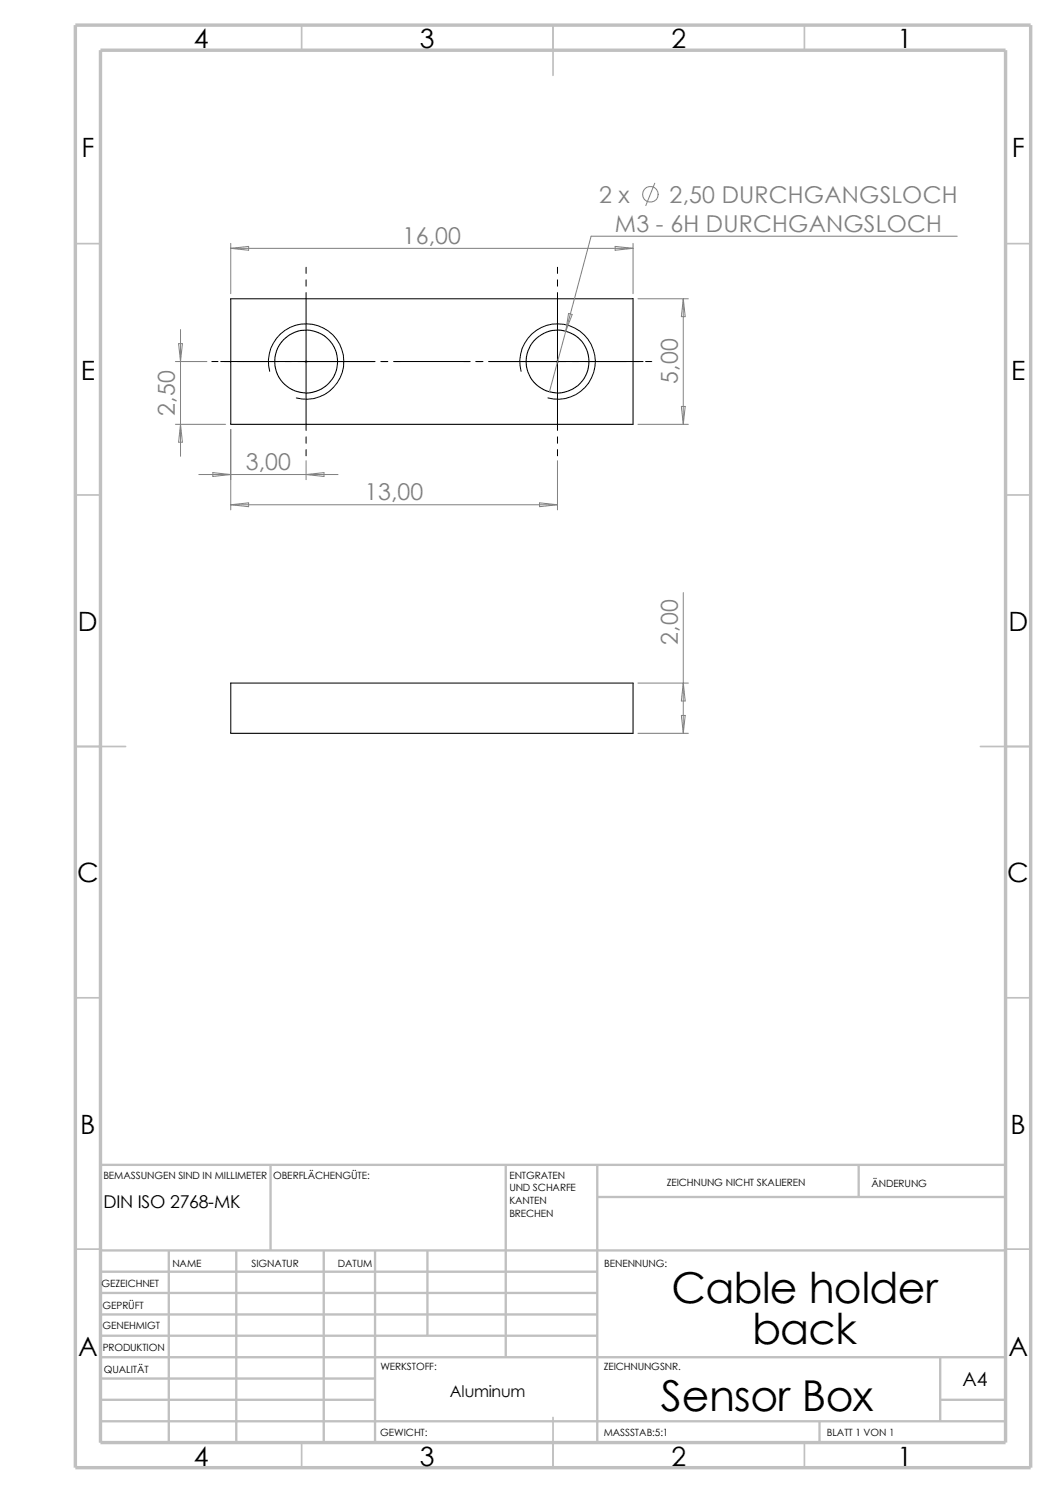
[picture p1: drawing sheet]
<svg xmlns="http://www.w3.org/2000/svg" width="210mm" height="297mm" viewBox="0 0 210 297" stroke-linecap="round" stroke-linejoin="round" font-family="sans-serif">
<g fill="none" stroke="#c0c0c0" stroke-width=".34">
<path d="M60 5v5M110 5v10M160 5v5M15 48.5h5M200 48.5h5M15 98.5h5M200 98.5h5M15 148.5h10M195 148.5h10M15 198.5h5M200 198.5h5M15 248.5h5"/>
<path d="M200 248.5h5M60 287v5M110 282v10M160 287v5"/>
</g>
<g fill="none" stroke="#c0c0c0" stroke-width=".47">
<path d="M53.8 231.7v17.1M100.6 231.7v38.3M118.8 231.7v55.3M118.8 238.1h81.2M170.8 231.7v6.4M200 231.7h-180v55.3M20 248.8h180M20 257.2h98.8M20 253h98.8M33.6 248.8v38.2M47 248.8v38.2M64.4 248.8v38.2"/>
<path d="M74.6 248.8v38.2M85 248.8v16.9M20 265.7h98.8M20 261.5h98.8M20 278.5h54.6M20 274.2h54.6M20 270h180M187 278.5h13M187 270v12.7M20 282.7h180M163 282.7v4.3"/>
</g>
<path d="M15 5h190v287h-190zM20 10h180v277h-180z" fill="none" stroke="#c0c0c0" stroke-width=".68" stroke-linecap="butt"/>
<g fill="none" stroke="#000" stroke-width=".21">
<path d="M45.9 59.4h80v25h-80zM45.9 135.9h80v10h-80z"/>
<circle cx="60.9" cy="71.9" r="6.2"/>
<circle cx="110.9" cy="71.9" r="6.2"/>
</g>
<g fill="none" stroke="#808080" stroke-width=".2">
<path d="M130.2 36.4l-1.8 4.5M45.9 48.4v10M45.9 49.4h80M45.9 49.4l3.5-.4v.8zM122.3 49l3.6 .4-3.6 .4zM125.9 48.4v10M126.9 59.4h10M135.9 59.4l.4 3.6h-.8zM135.9 59.4v25M190.4 47h-72.8l-8.3 31M34.9 71.9h6.2M35.5 68.4h.8l-.4 3.5z"/>
<path d="M35.9 65.6v25.2M60.7 71.9h.3M60.7 71.8l.3 .3M60.9 71.8v.3M61 71.8l-.3 .3M110.7 71.9h.3M110.7 71.8l.3 .3M110.9 71.8v.3M111 71.8l-.3 .3M113.1 62.4l.7 .2-1.3 3.3zM34.9 84.4h10M35.9 84.4l.4 3.6h-.8z"/>
<path d="M39.5 94.4h27.7M42.3 94l3.6 .4-3.6 .4zM45.9 85.4v16M60.9 91.7v3.7M60.9 94.4l3.5-.4v.8zM110.9 91.7v9.7M126.9 84.4h10M135.5 80.9h.8l-.4 3.5zM45.9 100.4l3.5-.4v.8zM45.9 100.4h65M107.3 100l3.6 .4-3.6 .4zM135.9 117.9v28"/>
<path d="M126.9 135.9h10M135.9 135.9l.4 3.5h-.8zM126.9 145.9h10M135.5 142.3h.8l-.4 3.6z"/>
<circle cx="129.3" cy="38.7" r="1.56"/>
</g>
<g fill="none" stroke="#000" stroke-width=".2">
<path d="M60.9 53.2v1.2M60.9 55.7v1.2M60.9 58.2v27.4M110.9 53.2v1.2M110.9 55.7v1.2M110.9 58.2v27.4M42.1 71.9h1.2M43.9 71.9h30.7M53.6 73.9a7.5 7.5 0 0 1 6.6-9.5 7.5 7.5 0 0 1 8.2 8.2 7.5 7.5 0 0 1-9.5 6.6M75.7 71.9h1.4M78.3 71.9h15.2M94.6 71.9h1.5"/>
<path d="M97.2 71.9h30.7M103.6 73.9a7.5 7.5 0 0 1 6.6-9.5 7.5 7.5 0 0 1 8.1 8.1 7.5 7.5 0 0 1-9.3 6.7M128.4 71.9h1.2M60.9 86.9v1.3M60.9 89.5v1.2M110.9 86.9v1.3M110.9 89.5v1.2"/>
</g>
<g font-size="8.5">
<text x="133.5" y="259.2">Cable holder</text>
<text x="149.6" y="267.3">back</text>
<text x="131.4" y="280.6">Sensor Box</text>
</g>
<g font-size="5.3">
<text x="38.5" y="9.6">4</text>
<text x="83.5" y="9.6">3</text>
<text x="133.5" y="9.6">2</text>
<text x="178.5" y="9.6">1</text>
<text x="16.2" y="31.3">F</text>
<text x="201.2" y="31.3">F</text>
<text x="16" y="75.6">E</text>
<text x="201.1" y="75.6">E</text>
<text x="15.5" y="125.6">D</text>
<text x="200.6" y="125.6">D</text>
<text x="15.3" y="175.6">C</text>
<text x="200.3" y="175.6">C</text>
<text x="16" y="225.6">B</text>
<text x="201" y="225.6">B</text>
<text x="15.5" y="269.8">A</text>
<text x="200.5" y="269.8">A</text>
<text x="38.5" y="291.6">4</text>
<text x="83.5" y="291.6">3</text>
<text x="133.5" y="291.6">2</text>
<text x="178.5" y="291.6">1</text>
</g>
<g font-size="4.6" fill="#808080">
<text x="119.2" y="40.5">2 x</text>
<text x="133.1" y="40.5">2,50 DURCHGANGSLOCH</text>
<text x="122.3" y="46.1">M3 - 6H DURCHGANGSLOCH</text>
<text x="80.1" y="48.5">16,00</text>
<text x="134.8" y="76.4" transform="rotate(-90 134.8 76.4)">5,00</text>
<text x="34.8" y="82.7" transform="rotate(-90 34.8 82.7)">2,50</text>
<text x="48.9" y="93.5">3,00</text>
<text x="72.6" y="99.5">13,00</text>
<text x="134.8" y="128.2" transform="rotate(-90 134.8 128.2)">2,00</text>
</g>
<text font-size="3.9" x="191.4" y="275.6">A4</text>
<text font-size="3.5" x="20.6" y="240.3">DIN ISO 2768-MK</text>
<text font-size="3.2" x="89.5" y="277.9">Aluminum</text>
<g font-size="2">
<text x="20.6" y="234.6">BEMASSUNGEN SIND IN MILLIMETER</text>
<text x="54.4" y="234.6">OBERFLÄCHENGÜTE:</text>
<text x="101.3" y="239.5">KANTEN</text>
<text x="101.3" y="234.5">ENTGRATEN</text>
<text x="101.3" y="237">UND SCHARFE</text>
<text x="132.6" y="236">ZEICHNUNG NICHT SKALIEREN</text>
<text x="173.3" y="236.2">ÄNDERUNG</text>
<text x="101.3" y="242">BRECHEN</text>
<text x="50" y="252">SIGNATUR</text>
<text x="67.2" y="252">DATUM</text>
<text x="120.2" y="252">BENENNUNG:</text>
<text x="20.2" y="256.1">GEZEICHNET</text>
<text x="34.3" y="252.1">NAME</text>
<text x="20.4" y="260.4">GEPRÜFT</text>
<text x="20.4" y="264.5">GENEHMIGT</text>
<text x="20.4" y="268.8">PRODUKTION</text>
<text x="20.7" y="273.2">QUALITÄT</text>
<text x="75.6" y="272.5">WERKSTOFF:</text>
<text x="120.1" y="272.5">ZEICHNUNGSNR.</text>
<text x="75.6" y="285.6">GEWICHT:</text>
<text x="120.1" y="285.6">MASSSTAB:5:1</text>
<text x="164.5" y="285.6">BLATT 1 VON 1</text>
</g>
</svg>
